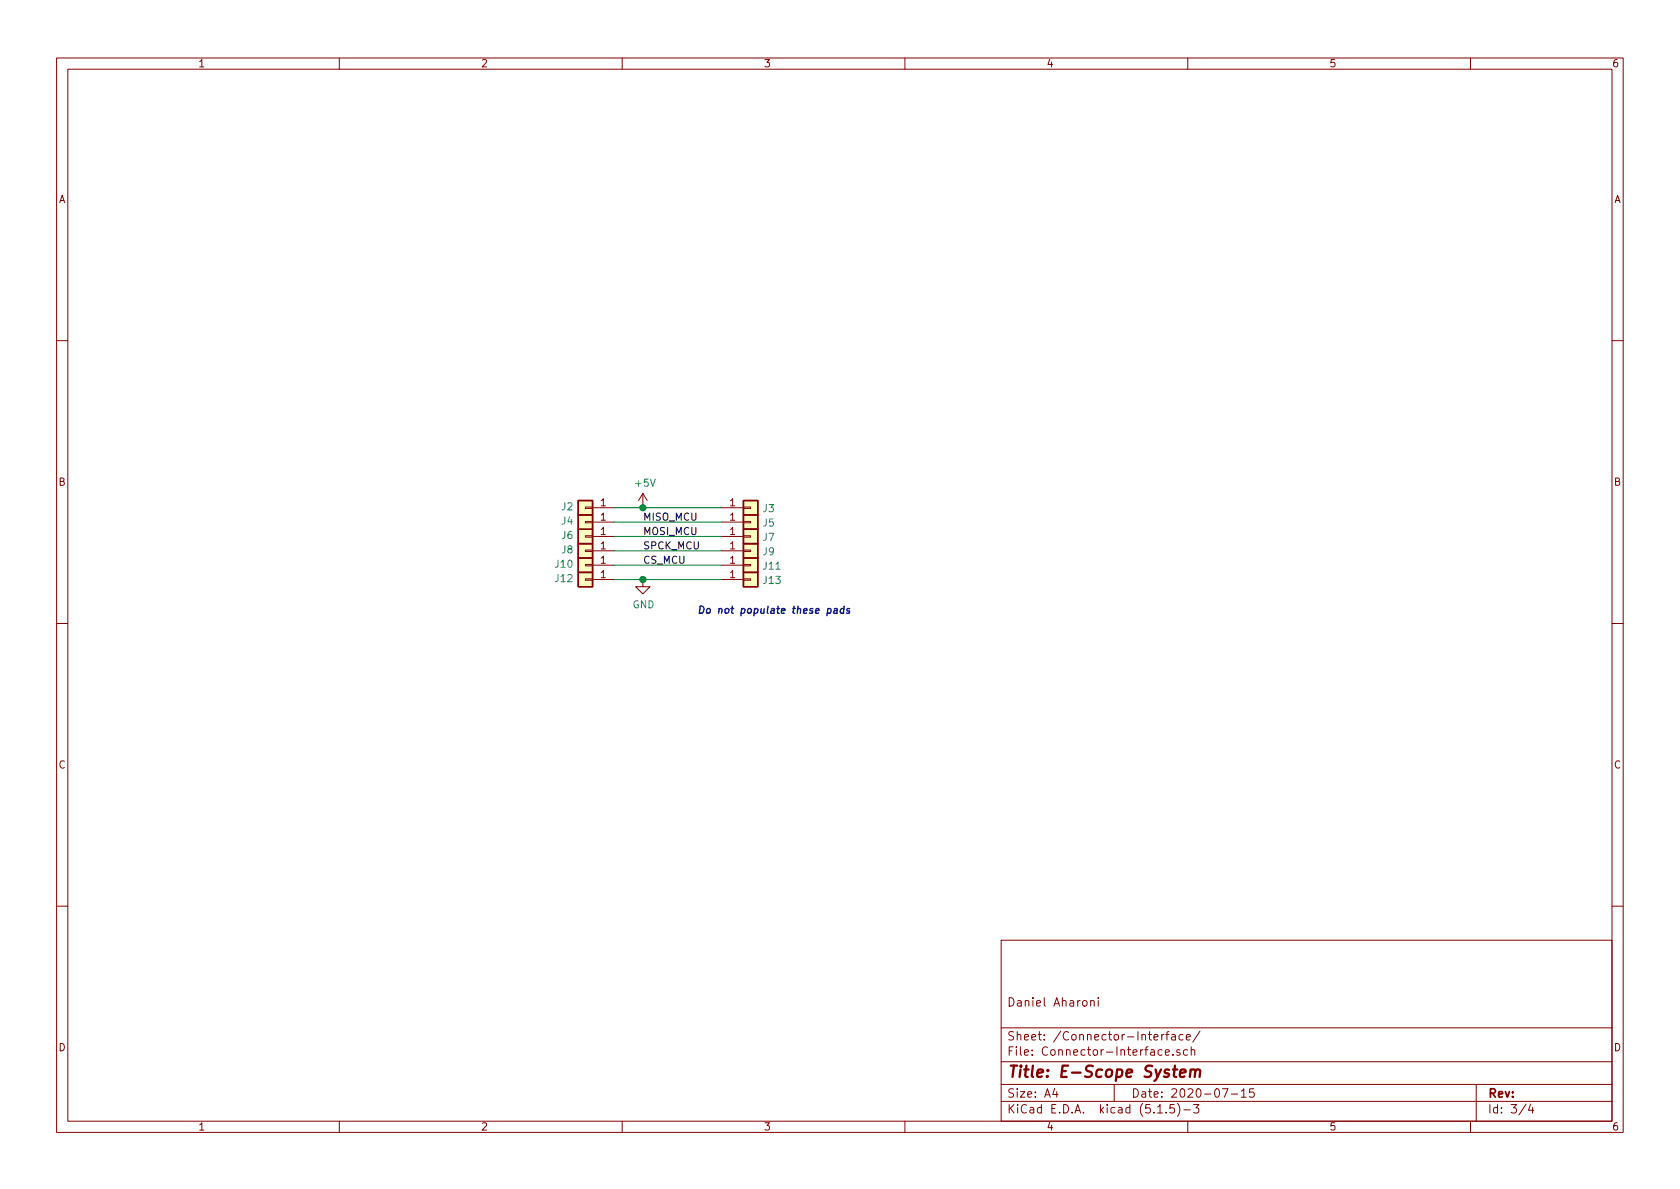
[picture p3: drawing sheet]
EESchema Schematic File Version 4
EELAYER 30 0
EELAYER END
$Descr A4 11693 8268
encoding utf-8
Sheet 3 4
Title "E-Scope System"
Date "2020-07-15"
Rev ""
Comp ""
Comment1 "Daniel Aharoni"
Comment2 ""
Comment3 ""
Comment4 ""
$EndDescr
$Comp
L .Connector:Conn_01x01 J?
U 1 1
P 5225 3525
AR Path="/5EEA60FC/5F12E1C6" Ref="J?"  Part="1" 
AR Path="/5EEA5765/5F12E1C6" Ref="J3"  Part="1" 
F 0 "J3" H 5305 3521 50  0000 L CNN
F 1 "Conn_01x01" H 5305 3521 50  0001 L CNN
F 2 ".Connector:Conn_1x1_250x750_Pad" H 5225 3525 50  0001 C CNN
F 3 "~" H 5225 3525 50  0001 C CNN
	1    5225 3525
	1    0    0    -1  
$EndComp
$Comp
L .Connector:Conn_01x01 J?
U 1 1
P 5225 3625
AR Path="/5EEA60FC/5F12E1CC" Ref="J?"  Part="1" 
AR Path="/5EEA5765/5F12E1CC" Ref="J5"  Part="1" 
F 0 "J5" H 5305 3621 50  0000 L CNN
F 1 "Conn_01x01" H 5305 3621 50  0001 L CNN
F 2 ".Connector:Conn_1x1_250x750_Pad" H 5225 3625 50  0001 C CNN
F 3 "~" H 5225 3625 50  0001 C CNN
	1    5225 3625
	1    0    0    -1  
$EndComp
$Comp
L .Connector:Conn_01x01 J?
U 1 1
P 5225 3725
AR Path="/5EEA60FC/5F12E1D2" Ref="J?"  Part="1" 
AR Path="/5EEA5765/5F12E1D2" Ref="J7"  Part="1" 
F 0 "J7" H 5305 3721 50  0000 L CNN
F 1 "Conn_01x01" H 5305 3721 50  0001 L CNN
F 2 ".Connector:Conn_1x1_250x750_Pad" H 5225 3725 50  0001 C CNN
F 3 "~" H 5225 3725 50  0001 C CNN
	1    5225 3725
	1    0    0    -1  
$EndComp
$Comp
L .Connector:Conn_01x01 J?
U 1 1
P 5225 3825
AR Path="/5EEA60FC/5F12E1D8" Ref="J?"  Part="1" 
AR Path="/5EEA5765/5F12E1D8" Ref="J9"  Part="1" 
F 0 "J9" H 5305 3821 50  0000 L CNN
F 1 "Conn_01x01" H 5305 3821 50  0001 L CNN
F 2 ".Connector:Conn_1x1_250x750_Pad" H 5225 3825 50  0001 C CNN
F 3 "~" H 5225 3825 50  0001 C CNN
	1    5225 3825
	1    0    0    -1  
$EndComp
$Comp
L .Connector:Conn_01x01 J?
U 1 1
P 5225 3925
AR Path="/5EEA60FC/5F12E1DE" Ref="J?"  Part="1" 
AR Path="/5EEA5765/5F12E1DE" Ref="J11"  Part="1" 
F 0 "J11" H 5305 3921 50  0000 L CNN
F 1 "Conn_01x01" H 5305 3921 50  0001 L CNN
F 2 ".Connector:Conn_1x1_250x750_Pad" H 5225 3925 50  0001 C CNN
F 3 "~" H 5225 3925 50  0001 C CNN
	1    5225 3925
	1    0    0    -1  
$EndComp
$Comp
L .Connector:Conn_01x01 J?
U 1 1
P 5225 4025
AR Path="/5EEA60FC/5F12E1E4" Ref="J?"  Part="1" 
AR Path="/5EEA5765/5F12E1E4" Ref="J13"  Part="1" 
F 0 "J13" H 5305 4021 50  0000 L CNN
F 1 "Conn_01x01" H 5305 4021 50  0001 L CNN
F 2 ".Connector:Conn_1x1_250x750_Pad" H 5225 4025 50  0001 C CNN
F 3 "~" H 5225 4025 50  0001 C CNN
	1    5225 4025
	1    0    0    -1  
$EndComp
Wire Wire Line
	5025 3525 4475 3525
Wire Wire Line
	5025 4025 4475 4025
$Comp
L power:+5V #PWR?
U 1 1
P 4475 3525
AR Path="/5EEA60FC/5F12E1F0" Ref="#PWR?"  Part="1" 
AR Path="/5EEA5765/5F12E1F0" Ref="#PWR0113"  Part="1" 
F 0 "#PWR0113" H 4475 3375 50  0001 C CNN
F 1 "+5V" H 4490 3698 50  0000 C CNN
F 2 "" H 4475 3525 50  0001 C CNN
F 3 "" H 4475 3525 50  0001 C CNN
	1    4475 3525
	1    0    0    -1  
$EndComp
$Comp
L power:GND #PWR?
U 1 1
P 4475 4025
AR Path="/5EEA60FC/5F12E1F6" Ref="#PWR?"  Part="1" 
AR Path="/5EEA5765/5F12E1F6" Ref="#PWR0114"  Part="1" 
F 0 "#PWR0114" H 4475 3775 50  0001 C CNN
F 1 "GND" H 4480 3852 50  0000 C CNN
F 2 "" H 4475 4025 50  0001 C CNN
F 3 "" H 4475 4025 50  0001 C CNN
	1    4475 4025
	1    0    0    -1  
$EndComp
Text Label 4475 3625 0    50   ~ 0
MISO_MCU
Text Label 4475 3725 0    50   ~ 0
MOSI_MCU
Text Label 4475 3825 0    50   ~ 0
SPCK_MCU
Text Label 4475 3925 0    50   ~ 0
CS_MCU
$Comp
L .Connector:Conn_01x01 J?
U 1 1
P 4075 3525
AR Path="/5EEA60FC/5F13234F" Ref="J?"  Part="1" 
AR Path="/5EEA5765/5F13234F" Ref="J2"  Part="1" 
F 0 "J2" H 4155 3521 50  0000 L CNN
F 1 "Conn_01x01" H 4155 3521 50  0001 L CNN
F 2 ".Connector:Conn_1x1_250x750_Pad" H 4075 3525 50  0001 C CNN
F 3 "~" H 4075 3525 50  0001 C CNN
	1    4075 3525
	-1   0    0    1   
$EndComp
$Comp
L .Connector:Conn_01x01 J?
U 1 1
P 4075 3625
AR Path="/5EEA60FC/5F1332E7" Ref="J?"  Part="1" 
AR Path="/5EEA5765/5F1332E7" Ref="J4"  Part="1" 
F 0 "J4" H 4155 3621 50  0000 L CNN
F 1 "Conn_01x01" H 4155 3621 50  0001 L CNN
F 2 ".Connector:Conn_1x1_250x750_Pad" H 4075 3625 50  0001 C CNN
F 3 "~" H 4075 3625 50  0001 C CNN
	1    4075 3625
	-1   0    0    1   
$EndComp
$Comp
L .Connector:Conn_01x01 J?
U 1 1
P 4075 3725
AR Path="/5EEA60FC/5F13346A" Ref="J?"  Part="1" 
AR Path="/5EEA5765/5F13346A" Ref="J6"  Part="1" 
F 0 "J6" H 4155 3721 50  0000 L CNN
F 1 "Conn_01x01" H 4155 3721 50  0001 L CNN
F 2 ".Connector:Conn_1x1_250x750_Pad" H 4075 3725 50  0001 C CNN
F 3 "~" H 4075 3725 50  0001 C CNN
	1    4075 3725
	-1   0    0    1   
$EndComp
$Comp
L .Connector:Conn_01x01 J?
U 1 1
P 4075 3825
AR Path="/5EEA60FC/5F13362C" Ref="J?"  Part="1" 
AR Path="/5EEA5765/5F13362C" Ref="J8"  Part="1" 
F 0 "J8" H 4155 3821 50  0000 L CNN
F 1 "Conn_01x01" H 4155 3821 50  0001 L CNN
F 2 ".Connector:Conn_1x1_250x750_Pad" H 4075 3825 50  0001 C CNN
F 3 "~" H 4075 3825 50  0001 C CNN
	1    4075 3825
	-1   0    0    1   
$EndComp
$Comp
L .Connector:Conn_01x01 J?
U 1 1
P 4075 3925
AR Path="/5EEA60FC/5F133825" Ref="J?"  Part="1" 
AR Path="/5EEA5765/5F133825" Ref="J10"  Part="1" 
F 0 "J10" H 4155 3921 50  0000 L CNN
F 1 "Conn_01x01" H 4155 3921 50  0001 L CNN
F 2 ".Connector:Conn_1x1_250x750_Pad" H 4075 3925 50  0001 C CNN
F 3 "~" H 4075 3925 50  0001 C CNN
	1    4075 3925
	-1   0    0    1   
$EndComp
$Comp
L .Connector:Conn_01x01 J?
U 1 1
P 4075 4025
AR Path="/5EEA60FC/5F133A13" Ref="J?"  Part="1" 
AR Path="/5EEA5765/5F133A13" Ref="J12"  Part="1" 
F 0 "J12" H 4155 4021 50  0000 L CNN
F 1 "Conn_01x01" H 4155 4021 50  0001 L CNN
F 2 ".Connector:Conn_1x1_250x750_Pad" H 4075 4025 50  0001 C CNN
F 3 "~" H 4075 4025 50  0001 C CNN
	1    4075 4025
	-1   0    0    1   
$EndComp
Wire Wire Line
	4475 4025 4275 4025
Connection ~ 4475 4025
Wire Wire Line
	4275 3925 5025 3925
Wire Wire Line
	4275 3825 5025 3825
Wire Wire Line
	4275 3725 5025 3725
Wire Wire Line
	4275 3625 5025 3625
Wire Wire Line
	4475 3525 4275 3525
Connection ~ 4475 3525
Text Notes 4850 4275 0    50   Italic 10
Do not populate these pads
$EndSCHEMATC
